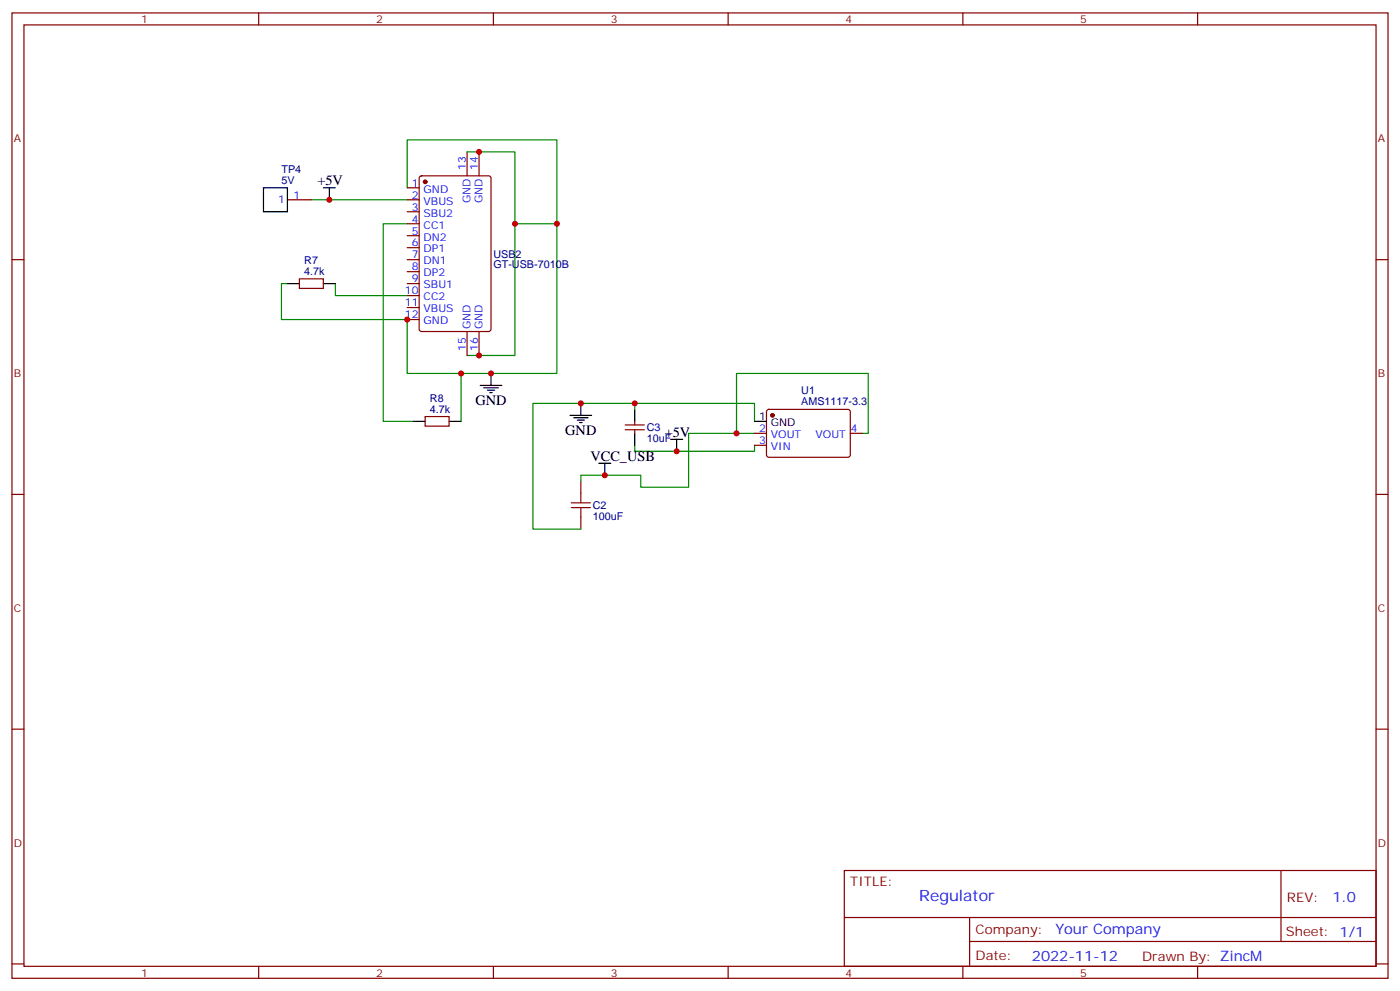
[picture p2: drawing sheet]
<svg xmlns="http://www.w3.org/2000/svg" width="412mm" height="292mm" viewBox="0 0 412 292" stroke-linecap="round" stroke-linejoin="round" font-family="sans-serif">
<g fill="none" stroke="#870000" stroke-width=".35">
<path d="M3.5 3.8h405.4v284.3h-405.4zM7.1 7.3h398.2v277.3h-398.2zM76.2 3.8v3.5M145.3 3.8v3.5M214.5 3.8v3.5M283.6 3.8v3.5M352.8 3.8v3.5M84.7 58.8h7M119.9 55.3h3.6M119.9 58.8h3.6M123.7 52l.5-.2h19.7l.7 .4v44.7l-.4 .7h-20l-.7-.4v-44.7zM137.6 44.7v7.1"/>
<path d="M141.1 44.7v7.1M3.5 76.5h3.6M119.9 76.5h3.6M119.9 62.4h3.6M119.9 65.9h3.6M119.9 69.4h3.6M119.9 73h3.6M405.3 76.5h3.6M88.2 82.1h7v2.8h-7zM119.9 80h3.6M119.9 83.5h3.6M119.9 87.1h3.6"/>
<path d="M119.9 90.6h3.6M119.9 94.1h3.6M137.6 97.6v7.1M141.1 97.6v7.1M125.2 122.7h7.1v2.8h-7.1zM184.1 126.6h5.7M184.1 125.2h5.7M187 124.1v1.1M187 126.6v1M222.2 127.6h3.6M222.2 131.2h3.6M226 120.8l.5-.2h23.5l.5 .7-.1 13-.6 .4-23.6-.1-.4-.6v-12.7z"/>
<path d="M250.5 127.6h3.5M3.5 145.6h3.6M171.1 141.7v3.6M171.1 152.3v3.6M405.3 145.6h3.6M3.5 214.8h3.6M405.3 214.8h3.6M248.7 256.4h156.6v28.2h-156.6zM377.3 256.4v20.9M248.7 270.2h156.5M285.6 277.3h119.6M285.6 270.2v14.2"/>
<path d="M3.5 283.9h3.6M76.2 284.6v3.5M145.3 284.6v3.5M214.5 284.6v3.5M283.6 284.6v3.5M352.8 284.6v3.5M405.3 283.9h3.6"/>
</g>
<path d="M168.3 148.1h5.6M168.3 149.5h5.6M171.1 145.3v2.8M171.1 149.5v2.8" fill="none" stroke="#a10000" stroke-width=".35"/>
<path d="M91.7 58.8h28.2M119.9 55.3v-14.1h44.1v68.8h-44.1v-15.9h-37v-10.6h1.8M137.6 44.7h14.1v60h-14.1M119.9 65.9h-7v58.2h8.8M151.7 65.9h12.3M98.8 83.5v3.6h21.1M135.8 110v14.1M187 118.8v1.8M187 131.2v1.7h35.2v-1.7M217 127.6v-17.6h38.8v17.6h-1.8M222.2 124.1v-5.3h-65.2v37.1h14.1M222.2 127.6h-19.4v15.9h-14.1v-3.5h-17.6v1.7" fill="none" stroke="#008700" stroke-width=".35"/>
<g fill="none" stroke="#000" stroke-width=".35">
<path d="M77.6 55.3h7.1v7.1h-7.1zM95.2 55.3h3.6M97 55.3v3.5M84.7 83.5h3.5M95.2 83.5h3.6M141.5 113.5h6.3M142.5 114.2h4.3M143.6 114.9h2.1M144.3 115.6h.7M144.6 110v3.5M171.1 118.8v3.5M121.7 124.1h3.5"/>
<path d="M132.3 124.1h3.5M167.9 122.3h6.4M169 123h4.2M170 123.8h2.2M170.7 124.5h.7M176.4 136.5h3.5M178.2 136.5v3.5M187 120.6v3.5M187 127.6v3.6M197.6 129.4h3.5M199.3 129.4v3.5M222.2 124.1h3.6"/>
</g>
<g fill="#870000" stroke="#870000" stroke-width=".35">
<circle cx="125.2" cy="53.6" r=".53"/>
<circle cx="227.5" cy="122.3" r=".53"/>
</g>
<g fill="#c00">
<circle cx="171.1" cy="118.8" r=".88"/>
<circle cx="199.3" cy="132.9" r=".88"/>
<circle cx="178.2" cy="140" r=".88"/>
<circle cx="217" cy="127.6" r=".88"/>
<circle cx="164" cy="65.9" r=".88"/>
<circle cx="151.7" cy="65.9" r=".88"/>
<circle cx="135.8" cy="110" r=".88"/>
<circle cx="119.9" cy="94.1" r=".88"/>
<circle cx="141.1" cy="44.7" r=".88"/>
<circle cx="141.1" cy="104.7" r=".88"/>
<circle cx="144.6" cy="110" r=".88"/>
<circle cx="187" cy="118.8" r=".88"/>
<circle cx="97" cy="58.8" r=".88"/>
</g>
<text font-size="4.6" fill="#00f" x="270.8" y="265.4">Regulator</text>
<g font-size="4.2">
<text x="93.5" y="54.6">+5V</text>
<text x="140.1" y="119.2">GND</text>
<text x="166.5" y="128">GND</text>
<text x="195.8" y="128.7">+5V</text>
<text x="173.9" y="135.7">VCC_USB</text>
</g>
<g font-size="4.2" fill="#00f">
<text x="392.5" y="265.7">1.0</text>
<text x="310.9" y="275.2">Your Company</text>
<text x="304" y="283">2022-11-12</text>
</g>
<g font-size="3.9" fill="#800">
<text x="250.5" y="261">TITLE:</text>
<text x="379.1" y="265.7">REV:</text>
<text x="287.4" y="275.2">Company:</text>
<text x="378.7" y="275.8">Sheet: 1/1</text>
<text x="287.4" y="282.9">Date:</text>
<text x="336.4" y="282.9">Drawn By: ZincM</text>
</g>
<g font-size="3.2" fill="#800">
<text x="41.6" y="6.8">1</text>
<text x="110.8" y="6.8">2</text>
<text x="179.9" y="6.8">3</text>
<text x="249.1" y="6.8">4</text>
<text x="318.2" y="6.8">5</text>
<text x="4.1" y="41.9">A</text>
<text x="405.9" y="41.9">A</text>
<text x="4.1" y="111.1">B</text>
<text x="405.9" y="111.1">B</text>
<text x="4.1" y="180.2">C</text>
<text x="405.9" y="180.2">C</text>
<text x="4.1" y="249.3">D</text>
<text x="405.9" y="249.3">D</text>
<text x="41.6" y="287.6">1</text>
<text x="110.8" y="287.6">2</text>
<text x="179.9" y="287.6">3</text>
<text x="249.1" y="287.6">4</text>
<text x="318.2" y="287.6">5</text>
</g>
<g font-size="3.2" fill="#000080">
<text x="82.9" y="50.9">TP4</text>
<text x="82.9" y="54.2">5V</text>
<text x="89.6" y="77.8">R7</text>
<text x="145.3" y="75.9">USB2</text>
<text x="89.6" y="81.1">4.7k</text>
<text x="145.3" y="79">GT-USB-7010B</text>
<text x="126.7" y="118.4">R8</text>
<text x="236" y="119.4">AMS1117-3.3</text>
<text x="236" y="116.2">U1</text>
<text x="126.7" y="121.6">4.7k</text>
<text x="190.5" y="130.2">10uF</text>
<text x="190.5" y="127">C3</text>
<text x="174.6" y="149.9">C2</text>
<text x="174.6" y="153.2">100uF</text>
</g>
<g font-size="3.2" fill="#00f">
<text x="137.2" y="50" transform="rotate(-90 137.2 50)">13</text>
<text x="140.8" y="50" transform="rotate(-90 140.8 50)">14</text>
<text x="81.9" y="59.9">1</text>
<text x="86.4" y="58.5">1</text>
<text x="121.3" y="55">1</text>
<text x="121.3" y="58.5">2</text>
<text x="124.8" y="56.7">GND</text>
<text x="138.6" y="59.8" transform="rotate(-90 138.6 59.8)">GND</text>
<text x="142.2" y="59.8" transform="rotate(-90 142.2 59.8)">GND</text>
<text x="121.3" y="62">3</text>
<text x="121.3" y="65.5">4</text>
<text x="124.8" y="60.3">VBUS</text>
<text x="124.8" y="63.8">SBU2</text>
<text x="121.3" y="69.1">5</text>
<text x="124.8" y="67.3">CC1</text>
<text x="124.8" y="70.8">DN2</text>
<text x="121.3" y="72.6">6</text>
<text x="121.3" y="76.1">7</text>
<text x="124.8" y="74.4">DP1</text>
<text x="124.8" y="77.9">DN1</text>
<text x="121.3" y="79.7">8</text>
<text x="121.3" y="83.2">9</text>
<text x="124.8" y="81.4">DP2</text>
<text x="119.3" y="86.7">10</text>
<text x="124.8" y="84.9">SBU1</text>
<text x="124.8" y="88.5">CC2</text>
<text x="119.3" y="90.2">11</text>
<text x="119.3" y="93.8">12</text>
<text x="124.8" y="92">VBUS</text>
<text x="124.8" y="95.5">GND</text>
<text x="138.6" y="96.9" transform="rotate(-90 138.6 96.9)">GND</text>
<text x="142.2" y="96.9" transform="rotate(-90 142.2 96.9)">GND</text>
<text x="137.2" y="103.4" transform="rotate(-90 137.2 103.4)">15</text>
<text x="140.8" y="103.4" transform="rotate(-90 140.8 103.4)">16</text>
<text x="223.6" y="127.3">2</text>
<text x="223.6" y="130.8">3</text>
<text x="227.1" y="129">VOUT</text>
<text x="240.2" y="129">VOUT</text>
<text x="250.6" y="127.3">4</text>
<text x="227.1" y="132.6">VIN</text>
</g>
<g font-size="3.2">
<text x="223.6" y="123.8">1</text>
<text x="227.1" y="125.5">GND</text>
</g>
</svg>
